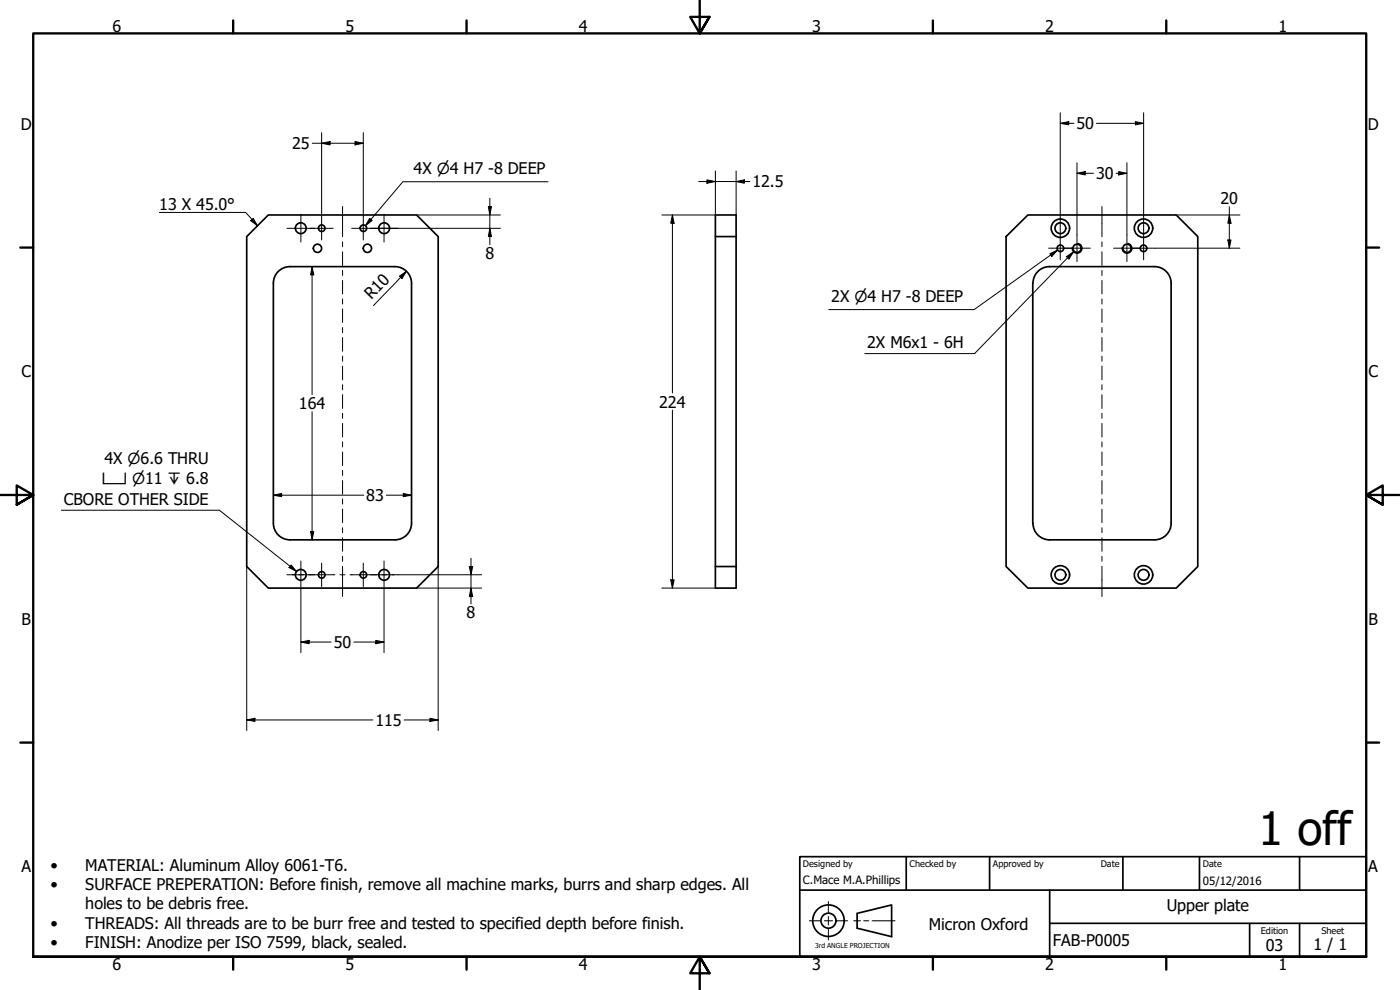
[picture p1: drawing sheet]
<svg xmlns="http://www.w3.org/2000/svg" width="420mm" height="297mm" viewBox="0 0 420 297" stroke-linecap="round" stroke-linejoin="round" font-family="sans-serif">
<!-- layer: Visible (ISO) -->
<g fill="none" stroke="#000" stroke-width=".51">
<path d="M74 71l6.5-6.5h44.5l6.5 6.5v99l-6.5 6.5h-44.5l-6.5-6.5zM214.7 64.5h6.2v112h-6.2zM214.7 71h6.2M301.9 71l6.6-6.5h44.5l6.5 6.5v99l-6.5 6.5h-44.5l-6.6-6.5zM83.2 81.8a5 5 0 0 1 3.9-1.8h31.4a5 5 0 0 1 5 5v72a5 5 0 0 1-4.9 5h-31.6a5 5 0 0 1-5-5v-72a5 5 0 0 1 1.2-3.2zM309.9 85v72M310 85a5 5 0 0 1 5-5h31.5a5 5 0 0 1 5 5v72a5 5 0 0 1-5 5h-31.5a5 5 0 0 1-5-5M214.7 170h6.2"/>
<circle cx="90.3" cy="68.5" r="1.62"/>
<circle cx="95.3" cy="74.5" r="1.24"/>
<circle cx="96.6" cy="68.5" r=".98"/>
<circle cx="109.1" cy="68.5" r=".98"/>
<circle cx="110.3" cy="74.5" r="1.24"/>
<circle cx="115.3" cy="68.5" r="1.62"/>
<circle cx="318.2" cy="68.5" r="2.76"/>
<circle cx="318.2" cy="68.5" r="1.62"/>
<circle cx="318.2" cy="74.5" r=".98"/>
<circle cx="323.2" cy="74.5" r="1.24"/>
<circle cx="338.2" cy="74.5" r="1.24"/>
<circle cx="343.2" cy="68.5" r="2.76"/>
<circle cx="343.2" cy="68.5" r="1.62"/>
<circle cx="343.2" cy="74.5" r=".98"/>
<circle cx="90.3" cy="172.5" r="1.62"/>
<circle cx="96.6" cy="172.5" r=".98"/>
<circle cx="109.1" cy="172.5" r=".98"/>
<circle cx="115.3" cy="172.5" r="1.62"/>
<circle cx="318.2" cy="172.5" r="2.76"/>
<circle cx="318.2" cy="172.5" r="1.62"/>
<circle cx="343.2" cy="172.5" r="2.76"/>
<circle cx="343.2" cy="172.5" r="1.62"/>
</g>
<!-- layer: Visible Narrow (ISO) -->
<path d="M323.5 73a1.49 1.49 0 0 1 1.2 1.8 1.49 1.49 0 0 1-1.7 1.2 1.49 1.49 0 0 1-1.2-1.8M338.5 73a1.49 1.49 0 0 1 1.2 1.8 1.49 1.49 0 0 1-1.7 1.2 1.49 1.49 0 0 1-1.2-1.8" fill="none" stroke="#000" stroke-width=".38"/>
<!-- layer: Border (ISO) -->
<g fill="none" stroke="#000" stroke-width=".7">
<path d="M70 6.1v3.9M140 6.1v3.9M210 0v10l-2.9-4.9h5.8l-2.9 4.9 2.9-4.9M280 6.1v3.9M350 6.1v3.9M6.1 74.3h3.9M410 74.3h3.9M0 148.5h10l-5-2.8v5.7l5-2.9-5 2.9M420 148.5h-10l5-2.8v5.7l-5-2.9 5 2.9M6.1 222.8h3.9M410 222.8h3.9M10 287.1v-277.1h400v277.1h-400h400"/>
<path d="M70 287.1v3.8M140 287.1v3.8M212.9 292l-2.9-4.9 2.9 4.9h-5.8l2.9-4.9v9.9M280 287.1v3.8M350 287.1v3.8"/>
</g>
<!-- layer: Sketch Geometry (ANSI) -->
<path d="M242.9 276.3h3.2M247.4 276.3h2.5M248.6 270.5v3.3M248.6 275v2.5M248.6 278.8v3.3M251.1 276.3h3.3M256.2 276.3h2.1M259.2 276.3h1.5M261.7 276.3h6.9" fill="none" stroke="#000" stroke-width=".3"/>
<g fill="none" stroke="#000" stroke-width=".51">
<path d="M257.2 274.1l10.4-2.6v9.5l-10.4-2.5z"/>
<circle cx="248.6" cy="276.2" r="4.7"/>
<circle cx="248.6" cy="276.2" r="2.25"/>
</g>
<!-- layer: Title (ISO) -->
<path d="M240 257h170v30.1h-170zM272 257v10.1M297 257v10.1M337 257v10.1M360 257v10.1M390 257v10.1M240 267.1h170M315 277h95M315 267.1v20M375 277v10.1M390 277v10.1" fill="none" stroke="#000" stroke-width=".51"/>
<!-- layer: Center Mark (ISO) -->
<g fill="none" stroke="#000" stroke-width=".3">
<path d="M86.1 68.5h8.3M90.3 64.3v8.3M93 68.5h7M96.5 65v7M105.5 68.5h7M109 65v7M111.1 68.5h8.3M115.3 64.3v8.3M314.7 74.5h7M318.2 71v7M319.2 74.5h8M323.2 70.5v8"/>
<path d="M334.2 74.5h8M338.2 70.5v8M339.7 74.5h7M343.2 71v7M86.1 172.5h8.3M90.3 168.3v8.3M96.5 169v7M109 169v7M111.1 172.5h8.3M115.3 168.3v8.3"/>
</g>
<!-- layer: Centerline (ISO) -->
<g fill="none" stroke="#000" stroke-width=".3">
<path d="M102.8 62v9M102.8 72.6v1.4M102.8 75.6v4M330.7 62v9M330.7 72.6v1.4M330.7 75.6v4M102.8 81.1v1.6M102.8 84.1v4.1M102.8 89.7v1.5M102.8 92.7v4.1M102.8 98.3v1.5M330.7 81.1v1.6"/>
<path d="M330.7 84.1v4.1M330.7 89.7v1.5M330.7 92.7v4.1M330.7 98.3v1.5M102.8 101.3v4.1M102.8 106.9v1.5M102.8 109.8v4.2M102.8 115.4v1.6M102.8 118.4v4.1M330.7 101.3v4.1M330.7 106.9v1.5M330.7 109.8v4.2"/>
<path d="M330.7 115.4v1.6M330.7 118.4v4.1M102.8 124v1.5M102.8 127v4.1M102.8 132.6v1.5M102.8 135.6v4.1M330.7 124v1.5M330.7 127v4.1M330.7 132.6v1.5M330.7 135.6v4.1M102.8 141.1v1.6M102.8 144.2v4.1"/>
<path d="M102.8 149.7v1.5M102.8 152.8v4M102.8 158.4v1.4M330.7 141.1v1.6M330.7 144.2v4.1M330.7 149.7v1.5M330.7 152.8v4M330.7 158.4v1.4M87.8 172.5h.3M89.7 172.5h1.4M92.6 172.5h7.9M102 172.5h1.5"/>
<path d="M102.8 161.3v4.1M102.8 166.9v1.5M102.8 169.9v9.1M105 172.5h8.1M114.6 172.5h1.5M117.6 172.5h.7M330.7 161.3v4.1M330.7 166.9v1.5M330.7 169.9v9.1"/>
</g>
<!-- layer: Dimension (ISO) -->
<g fill="none" stroke="#000" stroke-width=".3">
<path d="M96.5 39.8v25.2M109 39.8v25.2M318.2 37l2.5-.5v1zM318.2 37h4.1M318.2 33.8v37.2M329.1 37h14.1M340.7 36.5l2.5 .5-2.5 .5zM343.2 33.8v37.2M93.7 43h15.3M96.5 43l2.6-.5v1zM106.6 42.5l2.4 .5-2.4 .5zM147 59.5v13.9"/>
<path d="M209.7 54.5h15.3M212.2 54l2.5 .5-2.5 .5zM214.7 51.3v13.2h-16.1M220.9 54.5l2.5-.5v1zM220.9 51.3v13.2M323.2 52l2.5-.5v1zM323.2 52h5M323.2 48.8v21.7M335 52h3.2M335.7 51.5l2.5 .5-2.5 .5zM338.2 48.8v21.7M93.7 80l.5 2.5h-1z"/>
<path d="M93.7 80v38.4M112.5 68.5h37.7M125 64.5h25.2M146.6 62h.9l-.5 2.5zM147 68.5l.5 2.5h-.9zM201.8 64.5l.5 2.5h-1zM201.8 64.5v53.4M346.7 74.5h25.4M353 64.5h19.1M368.5 72h.9l-.5 2.5zM368.9 64.5l.5 2.5h-.9zM368.9 62v12.5"/>
<path d="M119.9 82.9l2.1-1.5-1.4 2.2zM122 81.4l-9.9 10.3M93.7 123.6v38.4M201.8 123v53.5M82 148.6l2.5-.5v.9zM82 148.6h27.2M93.2 159.5h1l-.5 2.5zM116 148.6h7.5M121 148.1l2.5 .5-2.5 .4zM74 170v49.2M90.3 176.6v19.2M115.3 176.6v19.2"/>
<path d="M119.4 172.5h25.1M125 176.5h19.5M131.5 170v49.2M140.8 170h1.1l-.5 2.5zM141.4 176.5l.5 2.5h-1.1zM141.4 167.5v13.7M198.6 176.5h16.1M201.3 174h1l-.5 2.5zM90.3 192.6l2.5-.5v1.1zM90.3 192.6h9.1M106.2 192.6h9.1M112.8 192.1l2.5 .5-2.5 .6z"/>
<path d="M74 216l2.5-.5v1zM74 216h37.9M121.3 216h10.2M129 215.5l2.5 .5-2.5 .5z"/>
</g>
<g fill="#000">
<path d="M318.2 37l2.5-.5v1z" fill-rule="evenodd"/>
<path d="M340.7 36.5l2.5 .5-2.5 .5z" fill-rule="evenodd"/>
<path d="M96.5 43l2.6-.5v1z" fill-rule="evenodd"/>
<path d="M106.6 42.5l2.4 .5-2.4 .5z" fill-rule="evenodd"/>
<path d="M212.2 54l2.5 .5-2.5 .5z" fill-rule="evenodd"/>
<path d="M220.9 54.5l2.5-.5v1z" fill-rule="evenodd"/>
<path d="M323.2 52l2.5-.5v1z" fill-rule="evenodd"/>
<path d="M335.7 51.5l2.5 .5-2.5 .5z" fill-rule="evenodd"/>
<path d="M146.6 62h.9l-.5 2.5z" fill-rule="evenodd"/>
<path d="M147 68.5l.5 2.5h-.9z" fill-rule="evenodd"/>
<path d="M201.8 64.5l.5 2.5h-1z" fill-rule="evenodd"/>
<path d="M368.5 72h.9l-.5 2.5z" fill-rule="evenodd"/>
<path d="M368.9 64.5l.5 2.5h-.9z" fill-rule="evenodd"/>
<path d="M93.7 80l.5 2.5h-1z" fill-rule="evenodd"/>
<path d="M119.9 82.9l2.1-1.5-1.4 2.2z" fill-rule="evenodd"/>
<path d="M82 148.6l2.5-.5v.9z" fill-rule="evenodd"/>
<path d="M93.2 159.5h1l-.5 2.5z" fill-rule="evenodd"/>
<path d="M121 148.1l2.5 .5-2.5 .4z" fill-rule="evenodd"/>
<path d="M140.8 170h1.1l-.5 2.5z" fill-rule="evenodd"/>
<path d="M141.4 176.5l.5 2.5h-1.1z" fill-rule="evenodd"/>
<path d="M201.3 174h1l-.5 2.5z" fill-rule="evenodd"/>
<path d="M90.3 192.6l2.5-.5v1.1z" fill-rule="evenodd"/>
<path d="M112.8 192.1l2.5 .5-2.5 .6z" fill-rule="evenodd"/>
<path d="M74 216l2.5-.5v1z" fill-rule="evenodd"/>
<path d="M129 215.5l2.5 .5-2.5 .5z" fill-rule="evenodd"/>
</g>
<!-- layer: Symbol (ISO) -->
<path d="M164.5 54.5h-43.6l-11.2 13.2M47.8 63.7h25.9l3.6 4M75.2 66.2l.8-.7 1.3 2.2zM110.9 65.5l.8 .7-2 1.5zM315.1 76.1l2.3-1.1-1.7 1.9zM317.4 75l-25 17.9h-43.7M320 77l2.2-1.4-1.4 2.1zM322.2 75.6l-29.7 30.5h-33M18.4 153.1h47.4l23.2 18.3M87.4 169.5l1.6 1.9-2.3-1.1z" fill="none" stroke="#000" stroke-width=".3"/>
<g fill="#000">
<path d="M75.2 66.2l.8-.7 1.3 2.2z" fill-rule="evenodd"/>
<path d="M110.9 65.5l.8 .7-2 1.5z" fill-rule="evenodd"/>
<path d="M315.1 76.1l2.3-1.1-1.7 1.9z" fill-rule="evenodd"/>
<path d="M320 77l2.2-1.4-1.4 2.1z" fill-rule="evenodd"/>
<path d="M87.4 169.5l1.6 1.9-2.3-1.1z" fill-rule="evenodd"/>
</g>
<text font-size="13.8" x="377.6" y="253.6">1 off</text>
<g font-size="4.8">
<text x="33.7" y="9.6">6</text>
<text x="103.7" y="9.6">5</text>
<text x="173.7" y="9.6">4</text>
<text x="243.7" y="9.6">3</text>
<text x="313.7" y="9.6">2</text>
<text x="383.7" y="9.6">1</text>
<text x="6.2" y="38.9">D</text>
<text x="323.1" y="38.7">50</text>
<text x="410.5" y="38.9">D</text>
<text x="87.7" y="44.8">25</text>
<text x="124.1" y="52.2">4X ⌀4 H7 -8 DEEP</text>
<text x="328.9" y="53.7">30</text>
<text x="225.8" y="56.2">12.5</text>
<text x="47.8" y="62.9">13 X 45.0°</text>
<text x="366.3" y="61.2">20</text>
<text x="145.7" y="77.8">8</text>
<text x="111.5" y="90" transform="rotate(-46 111.5 90)">R10</text>
<text x="249.5" y="90.5">2X ⌀4 H7 -8 DEEP</text>
<text x="260.3" y="104.5">2X M6x1 - 6H</text>
<text x="6.4" y="113.1">C</text>
<text x="410.7" y="113.1">C</text>
<text x="89.7" y="122.7">164</text>
<text x="197.9" y="122.3">224</text>
<text x="31.4" y="139.2">4X ⌀6.6 THRU</text>
<text x="19.2" y="151.4">CBORE OTHER SIDE</text>
<text x="109.9" y="150.3">83</text>
<text x="140" y="185.5">8</text>
<text x="6.4" y="187.4">B</text>
<text x="410.7" y="187.4">B</text>
<text x="100.1" y="194.4">50</text>
<text x="112.6" y="217.7">115</text>
<text x="6.4" y="261.7">A</text>
<text x="15.1" y="261.4">•</text>
<text x="25.6" y="261.4">MATERIAL: Aluminum Alloy 6061-T6.</text>
<text x="410.7" y="261.7">A</text>
<text x="15.1" y="267.1">•</text>
<text x="25.6" y="267.1">SURFACE PREPERATION: Before finish, remove all machine marks, burrs and sharp edges. All</text>
<text x="25.6" y="272.8">holes to be debris free.</text>
<text x="350.1" y="273.4">Upper plate</text>
<text x="15.1" y="278.6">•</text>
<text x="25.6" y="278.6">THREADS: All threads are to be burr free and tested to specified depth before finish.</text>
<text x="278.8" y="279">Micron Oxford</text>
<text x="15.1" y="284.4">•</text>
<text x="25.6" y="284.4">FINISH: Anodize per ISO 7599, black, sealed.</text>
<text x="316" y="283.8">FAB-P0005</text>
<text x="379.9" y="285.3">03</text>
<text x="394.2" y="285">1 / 1</text>
<text x="33.7" y="290.9">6</text>
<text x="103.7" y="290.9">5</text>
<text x="173.7" y="290.9">4</text>
<text x="243.7" y="290.9">3</text>
<text x="313.7" y="290.9">2</text>
<text x="383.7" y="290.9">1</text>
</g>
<text font-size="4.6" x="30.5" y="145.3">⌴ ⌀11 ↧ 6.8</text>
<g font-size="3.4">
<text x="241" y="265.4">C.Mace M.A.Phillips</text>
<text x="361" y="265.5">05/12/2016</text>
</g>
<g font-size="2.7">
<text x="241" y="260.1">Designed by</text>
<text x="273" y="260.1">Checked by</text>
<text x="298" y="260.1">Approved by</text>
<text x="330.3" y="260">Date</text>
<text x="361" y="260">Date</text>
<text x="378.4" y="280.1">Edition</text>
<text x="396.6" y="280.1">Sheet</text>
</g>
<text font-size="2" x="244.6" y="284.5">3rd ANGLE PROJECTION</text>
</svg>
